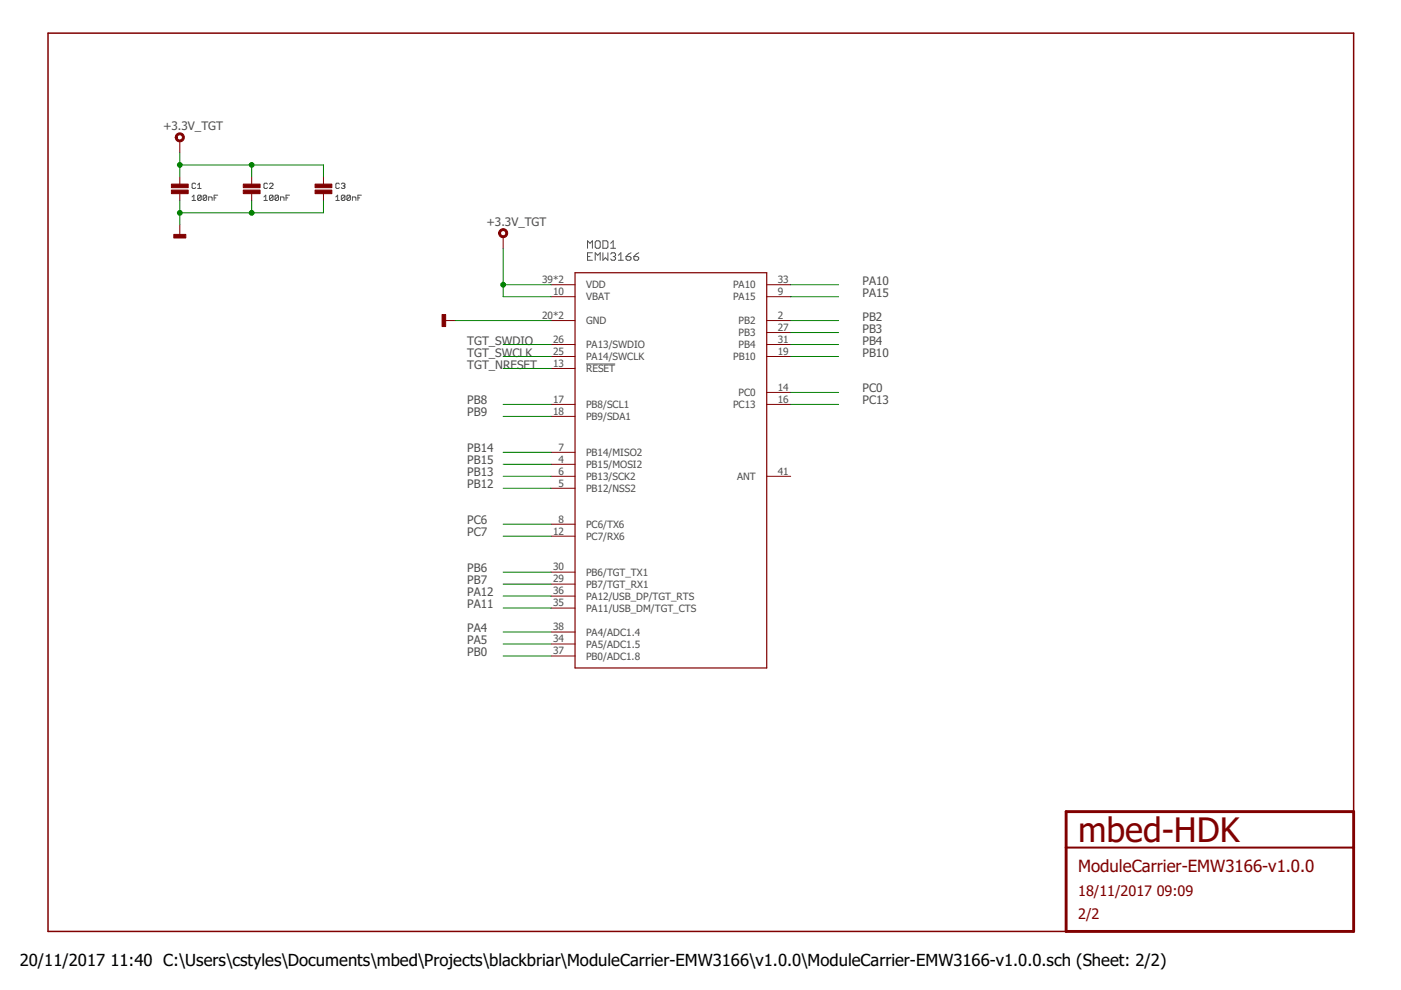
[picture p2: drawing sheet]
<svg xmlns="http://www.w3.org/2000/svg" width="297mm" height="210mm" viewBox="0 0 297 210" stroke-linecap="round" stroke-linejoin="round" font-family="sans-serif">
<g fill="none" stroke="#505050" stroke-width=".21">
<path d="M41.5 39l-.2-.2h-.4l-.2 .2v.8l.2 .2h.4l.2-.2M41.9 40h.8M41.9 39.2l.4-.4v1.2M56.7 39l-.2-.2h-.3l-.2 .2v.8l.2 .2h.3l.2-.2M57.1 39l.2-.2h.4l.2 .2v.2l-.8 .8h.8M71.9 39l-.1-.2h-.4l-.2 .2v.8l.2 .2h.4l.1-.2M72.4 39l.2-.2h.3l.2 .2-.2 .4M72.7 39.4h.2M72.9 39.4l.2 .2-.2 .4h-.3l-.2-.2M40.7 41.8l.4-.4v1.1M40.7 42.5h.8M42.7 41.6v.7l-.2 .2h-.4l-.2-.2"/>
<path d="M42.7 41.6l-.2-.2h-.4l-.2 .2v.7M42.7 41.6l-.8 .7M43.8 41.6v.7l-.2 .2h-.3l-.2-.2M43.8 41.6l-.2-.2h-.3l-.2 .2v.7M43.8 41.6l-.7 .7M44.2 42.5v-.7h.6l.2 .2v.5M45.4 42h.4M46.2 41.4h-.8v1.1M56 42.5h.7M56 41.8l.3-.4v1.1M57.9 41.6v.7l-.2 .2h-.4l-.2-.2M57.9 41.6l-.2-.2h-.4l-.2 .2v.7"/>
<path d="M57.9 41.6l-.8 .7M59.1 41.6v.7l-.2 .2h-.4l-.2-.2M59.1 41.6l-.2-.2h-.4l-.2 .2v.7M59.1 41.6l-.8 .7M59.5 42.5v-.7h.5l.2 .2v.5M60.6 42h.4M61.4 41.4h-.8v1.1M71.2 42.5h.7M71.2 41.8l.4-.4v1.1M73.1 41.6v.7l-.2 .2h-.3l-.2-.2M73.1 41.6l-.2-.2h-.3l-.2 .2v.7M73.1 41.6l-.7 .7"/>
<path d="M74.3 41.6v.7l-.2 .2h-.4l-.1-.2M74.3 41.6l-.2-.2h-.4l-.1 .2v.7M74.3 41.6l-.7 .7M74.7 42.5v-.7h.6l.2 .2v.5M75.9 42h.4M76.6 41.4h-.7v1.1M124.6 52.6v-1.5l.5 .5 .5-.5v1.5M124.6 54.4h.5M125.6 53.6h-1v1.6h1M126.2 55.2v-1.6l.5 .5 .6-.5v1.6M126.5 51.1h.5l.3 .2v1.1l-.3 .2h-.5l-.3-.2v-1.1zM127.8 51.1h.8l.3 .2v1.1l-.3 .2h-.8z"/>
<path d="M127.8 53.6v1.6l.6-.5 .5 .5v-1.6M129.5 53.9l.2-.3h.6l.2 .3v.2l-.2 .3M129.5 52.6h1M129.5 51.6l.5-.5v1.5M130 54.4h.3M130.3 54.4l.2 .3v.2l-.2 .3h-.6l-.2-.3M131.1 55.2h1.1M131.1 54.1l.5-.5v1.6M132.7 54.4h.8l.3 .3v.2l-.3 .3h-.5l-.3-.3zM133.8 53.6l-1.1 .8M134.4 54.4h.8l.2 .3v.2l-.2 .3h-.6l-.2-.3zM135.4 53.6l-1 .8"/>
<path d="M124.2 77.2h6.2"/>
</g>
<path d="M287 172.1v-165.1h-276.8v190.5h215.8" fill="none" stroke="#800000" stroke-width=".32"/>
<path d="M226 172.1h61v25.4h-61z" fill="none" stroke="#800000" stroke-width=".61"/>
<path d="M226 179.7h61" fill="none" stroke="#800000" stroke-width=".42"/>
<g fill="none" stroke="#800000" stroke-width=".21">
<path d="M38.1 29.9v2.5M38.1 37.5v1.5M53.4 37.5v1.5M68.6 37.5v1.5M38.1 41.1v1.5M38.1 47.7v2.5M53.4 41.1v1.5M68.6 41.1v1.5M106.7 50.2v2.5M94 68h2.5M116.8 68h5.1M116.8 62.9h5.1"/>
<path d="M116.8 78.1h5.1M116.8 75.6h5.1M116.8 73h5.1M116.8 60.4h5.1M162.6 68h5M162.6 62.9h5M162.6 75.6h5M162.6 73h5M162.6 70.5h5M162.6 60.4h5M116.8 98.4h5.1M116.8 95.9h5.1"/>
<path d="M116.8 85.7h5.1M116.8 88.3h5.1M162.6 83.2h5M162.6 85.7h5M116.8 103.5h5.1M116.8 101h5.1M116.8 111.1h5.1M116.8 113.7h5.1M162.6 101h5M116.8 123.8h5.1M116.8 121.3h5.1M116.8 136.5h5.1"/>
<path d="M116.8 128.9h5.1M116.8 126.4h5.1M116.8 139.1h5.1M116.8 134h5.1"/>
</g>
<path d="M121.9 57.8h40.7v83.8h-40.7z" fill="none" stroke="#800000" stroke-width=".25"/>
<g fill="#800000" stroke="#800000" stroke-width=".21">
<path d="M93.7 66.7h.8v2.5h-.8z"/>
<path d="M36.3 39h3.6v.8h-3.6z"/>
<path d="M36.3 40.3h3.6v.8h-3.6z"/>
<path d="M51.6 39h3.5v.8h-3.5z"/>
<path d="M51.6 40.3h3.5v.8h-3.5z"/>
<path d="M36.9 49.7h2.5v.8h-2.5z"/>
<path d="M66.8 39h3.6v.8h-3.6z"/>
<path d="M66.8 40.3h3.6v.8h-3.6z"/>
</g>
<g fill="#800000" stroke="#800000" stroke-width=".21">
<path d="M105.9 48.9a.96 .96 0 0 1 1.6 0 .96 .96 0 0 1-.5 1.4 .96 .96 0 0 1-1.3-.9h.4a.56 .56 0 0 1 .8-.4 .56 .56 0 0 1 .1 .9 .56 .56 0 0 1-.8-.3l-.1-.2h-.4z" fill-rule="evenodd"/>
<path d="M37.4 28.5a.97 .97 0 0 1 1.5 .1 .97 .97 0 0 1-.5 1.5 .97 .97 0 0 1-1.3-1h.4a.56 .56 0 0 1 .8-.5 .56 .56 0 0 1 .2 .9 .56 .56 0 0 1-.9-.2l-.1-.2h-.4z" fill-rule="evenodd"/>
</g>
<g fill="none" stroke="#008000" stroke-width=".21">
<path d="M38.1 32.4v5.1M38.1 35h30.5v2.5M53.4 35v2.5M38.1 42.6v5.1M53.4 42.6v2.5M68.6 42.6v2.5h-30.5M106.7 52.7v10.2h10.1M96.5 68h20.3M106.7 60.4h10.1M106.7 75.6h10.1M106.7 73h10.1M106.7 78.1h10.1"/>
<path d="M167.6 68h10.2M167.6 60.4h10.2M167.6 62.9h10.2M167.6 75.6h10.2M167.6 73h10.2M167.6 70.5h10.2M106.7 85.7h10.1M106.7 88.3h10.1M106.7 95.9h10.1M106.7 98.4h10.1M167.6 85.7h10.2M167.6 83.2h10.2"/>
<path d="M106.7 101h10.1M106.7 103.5h10.1M106.7 111.1h10.1M106.7 113.7h10.1M106.7 121.3h10.1M106.7 123.8h10.1M106.7 126.4h10.1M106.7 128.9h10.1M106.7 134h10.1M106.7 136.5h10.1M106.7 139.1h10.1"/>
</g>
<g fill="#008000" stroke="#008000" stroke-width=".21">
<circle cx="38.1" cy="45.1" r=".51"/>
<circle cx="53.4" cy="45.1" r=".51"/>
<circle cx="106.7" cy="60.4" r=".51"/>
<circle cx="38.1" cy="35" r=".51"/>
<circle cx="53.4" cy="35" r=".51"/>
</g>
<text font-size="7.2" fill="#800000" x="228.6" y="178.4">mbed-HDK</text>
<text font-size="3.6" fill="#800000" x="228.6" y="184.8">ModuleCarrier-EMW3166-v1.0.0</text>
<g font-size="3.5">
<text x="4.2" y="204.7">20/11/2017</text>
<text x="23.4" y="204.7">11:40 C:\Users\cstyles\Documents\mbed\Projects\blackbriar\ModuleCarrier-EMW3166\v1.0.0\ModuleCarrier-EMW3166-v1.0.0.sch (Sheet: 2/2)</text>
</g>
<g font-size="3.1" fill="#800000">
<text x="228.6" y="189.9">18/11/2017</text>
<text x="245.2" y="189.9">09:09</text>
<text x="228.6" y="194.9">2/2</text>
</g>
<g font-size="2.5" fill="#505050">
<text x="34.6" y="27.6">+3.3V_TGT</text>
<text x="103.1" y="47.9">+3.3V_TGT</text>
<text x="182.9" y="62.9">PA15</text>
<text x="182.9" y="60.4">PA10</text>
<text x="182.9" y="70.5">PB3</text>
<text x="182.9" y="68">PB2</text>
<text x="99.1" y="73.1">TGT_SWDIO</text>
<text x="99.1" y="75.6">TGT_SWCLK</text>
<text x="182.9" y="75.6">PB10</text>
<text x="182.9" y="73.1">PB4</text>
<text x="99.1" y="78.1">TGT_NRESET</text>
<text x="182.9" y="83.2">PC0</text>
<text x="99.1" y="85.8">PB8</text>
<text x="99.1" y="88.3">PB9</text>
<text x="182.9" y="85.8">PC13</text>
<text x="99.1" y="95.9">PB14</text>
<text x="99.1" y="98.4">PB15</text>
<text x="99.1" y="101">PB13</text>
<text x="99.1" y="103.5">PB12</text>
<text x="99.1" y="111.1">PC6</text>
<text x="99.1" y="113.7">PC7</text>
<text x="99.1" y="121.3">PB6</text>
<text x="99.1" y="123.8">PB7</text>
<text x="99.1" y="126.4">PA12</text>
<text x="99.1" y="128.9">PA11</text>
<text x="99.1" y="134">PA4</text>
<text x="99.1" y="136.5">PA5</text>
<text x="99.1" y="139.1">PB0</text>
</g>
<g font-size="2.1" fill="#505050">
<text x="114.9" y="60">39*2</text>
<text x="117.3" y="62.5">10</text>
<text x="124.3" y="63.7">VBAT</text>
<text x="124.3" y="61.1">VDD</text>
<text x="155.4" y="63.7">PA15</text>
<text x="155.4" y="61.1">PA10</text>
<text x="164.9" y="62.5">9</text>
<text x="164.9" y="60">33</text>
<text x="114.9" y="67.6">20*2</text>
<text x="124.3" y="68.7">GND</text>
<text x="156.6" y="68.7">PB2</text>
<text x="156.6" y="71.3">PB3</text>
<text x="164.9" y="67.6">2</text>
<text x="164.9" y="70.2">27</text>
<text x="117.3" y="77.8">13</text>
<text x="117.3" y="75.2">25</text>
<text x="117.3" y="72.7">26</text>
<text x="124.3" y="76.4">PA14/SWCLK</text>
<text x="124.3" y="73.8">PA13/SWDIO</text>
<text x="155.4" y="76.4">PB10</text>
<text x="156.6" y="73.8">PB4</text>
<text x="164.9" y="75.2">19</text>
<text x="164.9" y="72.7">31</text>
<text x="124.3" y="78.9">RESET</text>
<text x="156.6" y="84">PC0</text>
<text x="164.9" y="82.9">14</text>
<text x="117.3" y="85.4">17</text>
<text x="117.3" y="87.9">18</text>
<text x="124.3" y="86.5">PB8/SCL1</text>
<text x="124.3" y="89.1">PB9/SDA1</text>
<text x="155.4" y="86.5">PC13</text>
<text x="164.9" y="85.4">16</text>
<text x="118.4" y="95.6">7</text>
<text x="118.4" y="98.1">4</text>
<text x="118.4" y="100.6">6</text>
<text x="124.3" y="99.2">PB15/MOSI2</text>
<text x="124.3" y="101.8">PB13/SCK2</text>
<text x="124.3" y="96.7">PB14/MISO2</text>
<text x="156.3" y="101.8">ANT</text>
<text x="164.9" y="100.6">41</text>
<text x="118.4" y="103.2">5</text>
<text x="124.3" y="104.3">PB12/NSS2</text>
<text x="117.3" y="113.3">12</text>
<text x="118.4" y="110.8">8</text>
<text x="124.3" y="111.9">PC6/TX6</text>
<text x="124.3" y="114.4">PC7/RX6</text>
<text x="117.3" y="123.5">29</text>
<text x="117.3" y="120.9">30</text>
<text x="124.3" y="124.6">PB7/TGT_RX1</text>
<text x="124.3" y="122.1">PB6/TGT_TX1</text>
<text x="117.3" y="128.6">35</text>
<text x="117.3" y="126">36</text>
<text x="124.3" y="129.7">PA11/USB_DM/TGT_CTS</text>
<text x="124.3" y="127.1">PA12/USB_DP/TGT_RTS</text>
<text x="117.3" y="136.2">34</text>
<text x="117.3" y="133.6">38</text>
<text x="124.3" y="137.3">PA5/ADC1.5</text>
<text x="124.3" y="134.8">PA4/ADC1.4</text>
<text x="117.3" y="138.7">37</text>
<text x="124.3" y="139.8">PB0/ADC1.8</text>
</g>
</svg>
